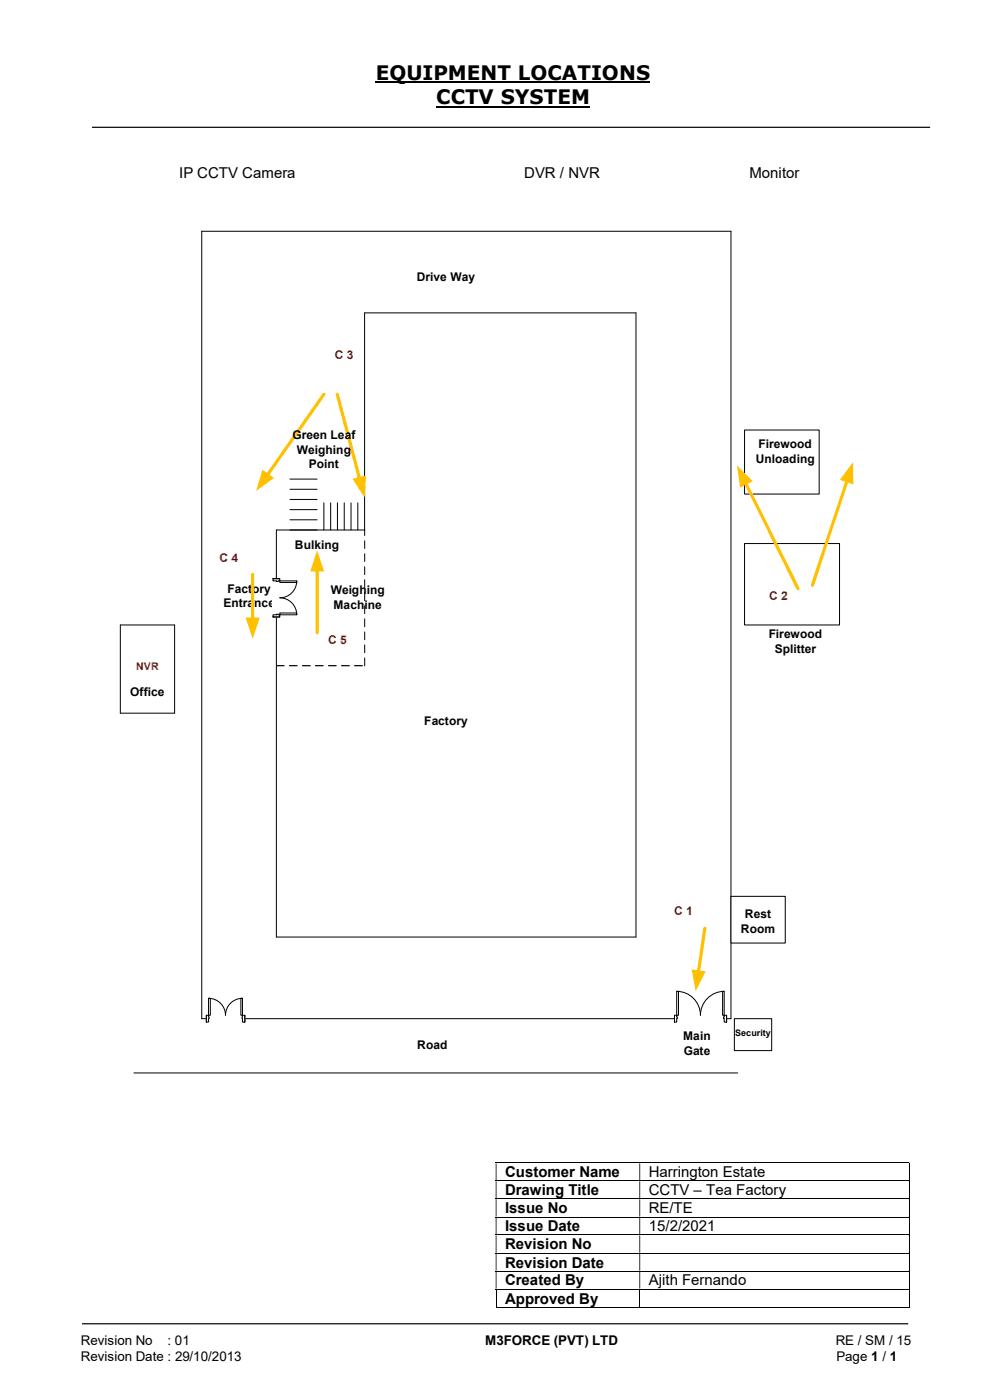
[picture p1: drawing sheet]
<svg xmlns="http://www.w3.org/2000/svg" width="210mm" height="297mm" viewBox="0 0 210 297" stroke-linecap="round" stroke-linejoin="round" font-family="sans-serif">
<path d="M79.7 17.5h58.2M92.5 22.6h32.6" fill="none" stroke="#000" stroke-width=".42"/>
<path d="M19.5 27h177.8M17.4 280.8h175.3" fill="none" stroke="#000" stroke-width=".25"/>
<g fill="none" stroke="#000" stroke-width=".21">
<path d="M42.8 49.1h112.3v167h-112.3zM77.3 66.4h57.6v132.4h-76.3v-86.4h18.7zM25.5 132.6h11.5v18.7h-11.5zM28.4 227.6h128.1M105.2 246.7h87.6M105.2 250.5h87.6M105.2 254.3h87.6M105.2 258.2h87.6M192.9 246.8v3.6M192.9 250.6v3.7M192.9 254.4v3.7M192.9 258.3v3.6"/>
<path d="M105.2 262h87.6M105.2 265.9h87.6M105.2 269.7h87.6M105.2 273.5h87.6M105.2 277.3h30.4M105.2 273.6v3.8M135.7 273.6v3.8M135.8 277.3h57M192.9 262.1v3.7M192.9 265.9v3.7M192.9 269.7v3.7M192.9 273.6v3.8"/>
</g>
<g fill="#000">
<path d="M192.8 246.6h.2v.2h-.2zM105.2 246.8h.1v3.6h-.1zM135.6 246.8h.2v3.6h-.2z" fill-rule="evenodd"/>
<path d="M192.8 250.4h.2v.2h-.2zM105.2 250.6h.1v3.7h-.1zM135.6 250.6h.2v3.7h-.2z" fill-rule="evenodd"/>
<path d="M192.8 254.3h.2v.1h-.2zM105.2 254.4h.1v3.7h-.1zM135.6 254.4h.2v3.7h-.2z" fill-rule="evenodd"/>
<path d="M192.8 258.1h.2v.2h-.2zM105.2 258.3h.1v3.6h-.1zM135.6 258.3h.2v3.6h-.2z" fill-rule="evenodd"/>
<path d="M192.8 261.9h.2v.2h-.2zM105.2 262.1h.1v3.7h-.1zM135.6 262.1h.2v3.7h-.2z" fill-rule="evenodd"/>
<path d="M192.8 265.8h.2v.1h-.2zM105.2 265.9h.1v3.7h-.1zM135.6 265.9h.2v3.7h-.2z" fill-rule="evenodd"/>
<path d="M192.8 269.6h.2v.1h-.2zM105.2 269.7h.1v3.7h-.1zM135.6 269.7h.2v3.7h-.2z" fill-rule="evenodd"/>
</g>
<g fill="#000">
<path d="M192.8 273.4h.2v.2h-.2zM192.8 277.2h.2v.2h-.2z"/>
<path d="M58.6 141.1h1.6l.2 .1-.2 .2h-1.6zM61.3 141.1h1.7l.1 .1-.1 .2h-1.6zM64.1 141.1h1.7l.1 .1-.1 .2h-1.6zM66.8 141.1h1.7l.2 .1-.2 .2h-1.6zM69.6 141.1h1.7l.1 .1-.1 .2h-1.6zM72.4 141.1h1.7l.1 .1-.1 .2h-1.6zM75.1 141.1h1.7l.2 .1-.2 .2h-1.6z"/>
</g>
<path d="M157.9 115.3h20.2v17.3h-20.2z" fill="#fff"/>
<path d="M157.9 115.3h20.2v17.3h-20.2z" fill="none" stroke="#000" stroke-width=".21"/>
<path d="M157.9 91.2h15.9v13.6h-15.9z" fill="#fff"/>
<path d="M157.9 91.2h15.9v13.6h-15.9z" fill="none" stroke="#000" stroke-width=".21"/>
<path d="M143.1 215.3h11v1.6h-11z" fill="#fff"/>
<path d="M143.1 215.3h11v1.6h-11z" fill="none" stroke="#fff" stroke-width=".21"/>
<path d="M153.6 215.4v1.4h.5v-1.4zM143.1 215.4h.5v1.4h-.5z" fill-rule="evenodd" fill="#fff"/>
<path d="M143.6 215.7v-.3h-.5v1.4h.5v-.7M153.6 215.7v-.3h.5v1.4h-.5v-.7" fill="none" stroke="#000" stroke-width=".21"/>
<path d="M153.5 215.7v.4h.1v-.4zM143.6 215.7h.1v.4h-.1z" fill-rule="evenodd" fill="#fff"/>
<path d="M143.1 215.4v1.4M143.6 210.3a5.1 5.1 0 0 1 5 5.1 5.1 5.1 0 0 1 5-5.1M143.6 215.7h.1v.4h-.1M153.6 215.7h-.1v.4h.1M154.1 215.4v1.4" fill="none" stroke="#000" stroke-width=".21"/>
<path d="M143.6 210.3h.3v5.1h-.3z" fill="#fff"/>
<path d="M143.6 210.3h.3v5.1h-.3z" fill="none" stroke="#000" stroke-width=".21"/>
<path d="M153.3 210.3h.3v5.1h-.3z" fill="#fff"/>
<path d="M153.3 210.3h.3v5.1h-.3z" fill="none" stroke="#000" stroke-width=".21"/>
<path d="M155.8 216.1h7.9v6.8h-7.9z" fill="#fff"/>
<path d="M155.8 216.1h7.9v6.8h-7.9z" fill="none" stroke="#000" stroke-width=".21"/>
<path d="M155.1 190.2h11.5v9.9h-11.5z" fill="#fff"/>
<g fill="none" stroke="#000" stroke-width=".21">
<path d="M61.5 108.1h5.8M61.5 112.4h5.8M61.5 110.3h5.8M61.5 101.6h5.8M61.5 106h5.8M61.5 103.8h5.8M68.7 106.7v5.7M70.1 106.7v5.7M71.6 106.7v5.7M73 106.7v5.7M74.5 106.7v5.7M75.9 106.7v5.7"/>
<path d="M155.1 190.2h11.5v9.9h-11.5z"/>
</g>
<path d="M77.3 139.5l.2 .1v1.6l-.2 .2zM77.3 136.8l.2 .1v1.6l-.2 .1zM77.3 134l.2 .1v1.6l-.2 .1zM77.3 131.2l.2 .1v1.6l-.2 .2zM77.3 128.5l.2 .1v1.6l-.2 .1zM77.3 125.7l.2 .1v1.6l-.2 .1zM77.3 122.9l.2 .1v1.6l-.2 .2zM77.3 120.2l.2 .1v1.6l-.2 .1zM77.3 117.4l.2 .1v1.6l-.2 .1zM77.3 114.7h.2v1.6l-.2 .2zM77.3 112.3l.2 .1v1.2l-.2 .1z" fill="#000"/>
<path d="M57.9 122.8h1.5v8.1h-1.5z" fill="#fff"/>
<path d="M57.9 122.8h1.5v8.1h-1.5z" fill="none" stroke="#fff" stroke-width=".21"/>
<path d="M57.9 130.4v.5h1.5v-.5zM57.9 122.8h1.5v.4h-1.5z" fill-rule="evenodd" fill="#fff"/>
<path d="M58.6 130.4h-.7v.5h1.5v-.5h-.4M58.6 123.2h-.7v-.4h1.5v.4h-.4" fill="none" stroke="#000" stroke-width=".21"/>
<path d="M58.6 130.3v.1h.4v-.1zM58.6 123.2h.4v.2h-.4z" fill-rule="evenodd" fill="#fff"/>
<path d="M57.9 130.9h1.5M57.9 122.8h1.5M58.6 130.4v-.1h.4v.1M58.6 123.2v.2h.4v-.2M62.9 123.2a3.6 3.6 0 0 1-3.5 3.6 3.6 3.6 0 0 1 3.5 3.6" fill="none" stroke="#000" stroke-width=".21"/>
<path d="M59.4 123.2h3.5v.4h-3.5z" fill="#fff"/>
<path d="M59.4 123.2h3.5v.4h-3.5z" fill="none" stroke="#000" stroke-width=".21"/>
<path d="M59.4 130h3.5v.4h-3.5z" fill="#fff"/>
<path d="M59.4 130h3.5v.4h-3.5z" fill="none" stroke="#000" stroke-width=".21"/>
<path d="M149.5 196.9l-1.3 9.3" fill="none" stroke="#ffc000" stroke-width=".68"/>
<path d="M146.7 205.7l3 .4-2.1 4.2z" fill="#ffc000"/>
<path d="M71.5 83.7l4.8 17.9" fill="none" stroke="#ffc000" stroke-width=".68"/>
<path d="M74.8 101.6l2.8-.8-.3 4.7z" fill="#ffc000"/>
<path d="M68.7 83.7l-12 17.1" fill="none" stroke="#ffc000" stroke-width=".68"/>
<path d="M55.7 99.7l2.4 1.7-3.8 2.8z" fill="#ffc000"/>
<path d="M53.6 121.8v9.6" fill="none" stroke="#ffc000" stroke-width=".68"/>
<path d="M52.1 131h3l-1.5 4.5z" fill="#ffc000"/>
<path d="M67.3 120.9v13.3" fill="none" stroke="#ffc000" stroke-width=".68"/>
<path d="M67.3 116.8l1.5 4.4h-3z" fill="#ffc000"/>
<path d="M158.2 102.4l11.1 22.5" fill="none" stroke="#ffc000" stroke-width=".68"/>
<path d="M156.3 98.8l3.4 3.3-2.7 1.4z" fill="#ffc000"/>
<path d="M179.7 101.9l-7.4 22.3" fill="none" stroke="#ffc000" stroke-width=".68"/>
<path d="M181 98v4.8l-2.9-1z" fill="#ffc000"/>
<path d="M43.8 215.3h8.1v1.6h-8.1z" fill="#fff"/>
<path d="M43.8 215.3h8.1v1.6h-8.1z" fill="none" stroke="#fff" stroke-width=".21"/>
<path d="M51.4 215.4v1.4h.5v-1.4zM43.8 215.4h.4v1.4h-.4z" fill-rule="evenodd" fill="#fff"/>
<path d="M44.2 215.7v-.3h-.4v1.4h.4v-.7M51.4 215.7v-.3h.5v1.4h-.5v-.7" fill="none" stroke="#000" stroke-width=".21"/>
<path d="M51.4 215.7v.4zM44.2 215.7h.2v.4h-.2z" fill-rule="evenodd" fill="#fff"/>
<path d="M43.8 215.4v1.4M44.2 215.7h.2v.4h-.2M44.2 211.8a3.6 3.6 0 0 1 3.6 3.6 3.6 3.6 0 0 1 3.6-3.6M51.4 215.7v.4M51.9 215.4v1.4" fill="none" stroke="#000" stroke-width=".21"/>
<path d="M44.2 211.8h.4v3.6h-.4z" fill="#fff"/>
<path d="M44.2 211.8h.4v3.6h-.4z" fill="none" stroke="#000" stroke-width=".21"/>
<path d="M51.1 211.8h.3v3.6h-.3z" fill="#fff"/>
<path d="M51.1 211.8h.3v3.6h-.3z" fill="none" stroke="#000" stroke-width=".21"/>
<g font-size="4.2">
<text x="79.7" y="17">EQUIPMENT LOCATIONS</text>
<text x="92.5" y="22.1">CCTV SYSTEM</text>
</g>
<g font-size="3.2">
<text x="38" y="37.7">IP CCTV Camera</text>
<text x="111.2" y="37.7">DVR / NVR</text>
<text x="159" y="37.7">Monitor</text>
<text x="107.1" y="249.8">Customer Name</text>
<text x="137.6" y="249.8">Harrington Estate</text>
<text x="107.1" y="253.6">Drawing Title</text>
<text x="107.1" y="257.4">Issue No</text>
<text x="137.6" y="253.6">CCTV – Tea Factory</text>
<text x="137.6" y="257.4">RE/TE</text>
<text x="107.1" y="261.2">Issue Date</text>
<text x="137.6" y="261.2">15/2/2021</text>
<text x="107.1" y="265">Revision No</text>
<text x="107.1" y="268.9">Revision Date</text>
<text x="107.1" y="272.7">Created By</text>
<text x="137.6" y="272.7">Ajith Fernando</text>
<text x="107.1" y="276.6">Approved By</text>
</g>
<g font-size="2.8">
<text x="17.1" y="285.4">Revision No</text>
<text x="35.5" y="285.4">: 01</text>
<text x="102.9" y="285.4">M3FORCE (PVT) LTD</text>
<text x="177.3" y="285.4">RE / SM / 15</text>
<text x="17.1" y="288.7">Revision Date : 29/10/2013</text>
<text x="177.4" y="288.7">Page 1 / 1</text>
</g>
<g font-size="2.5">
<text x="88.4" y="59.6">Drive Way</text>
<text x="62" y="93.1">Green Leaf</text>
<text x="160.9" y="95.1">Firewood</text>
<text x="62.9" y="96.2">Weighing</text>
<text x="65.5" y="99.3">Point</text>
<text x="160.3" y="98.2">Unloading</text>
<text x="62.6" y="116.4">Bulking</text>
<text x="48.3" y="125.7">Factory</text>
<text x="47.4" y="128.8">Entrance</text>
<text x="70.1" y="126">Weighing</text>
<text x="70.8" y="129.1">Machine</text>
<text x="163.1" y="135.4">Firewood</text>
<text x="164.3" y="138.5">Splitter</text>
<text x="27.6" y="147.7">Office</text>
<text x="90" y="153.8">Factory</text>
<text x="157.2" y="197.9">Room</text>
<text x="158" y="194.8">Rest</text>
<text x="145" y="220.7">Main</text>
<text x="88.5" y="222.6">Road</text>
<text x="145" y="223.8">Gate</text>
</g>
<g font-size="2.5" fill="#c00000">
<text x="71" y="76.1">C 3</text>
<text x="46.6" y="119.3">C 4</text>
<text x="163.2" y="127.3">C 2</text>
<text x="69.6" y="136.5">C 5</text>
<text x="143" y="194.1">C 1</text>
</g>
<text font-size="2.2" fill="#c00000" x="28.9" y="142.2">NVR</text>
<text font-size="1.9" x="156" y="219.9">Security</text>
</svg>
